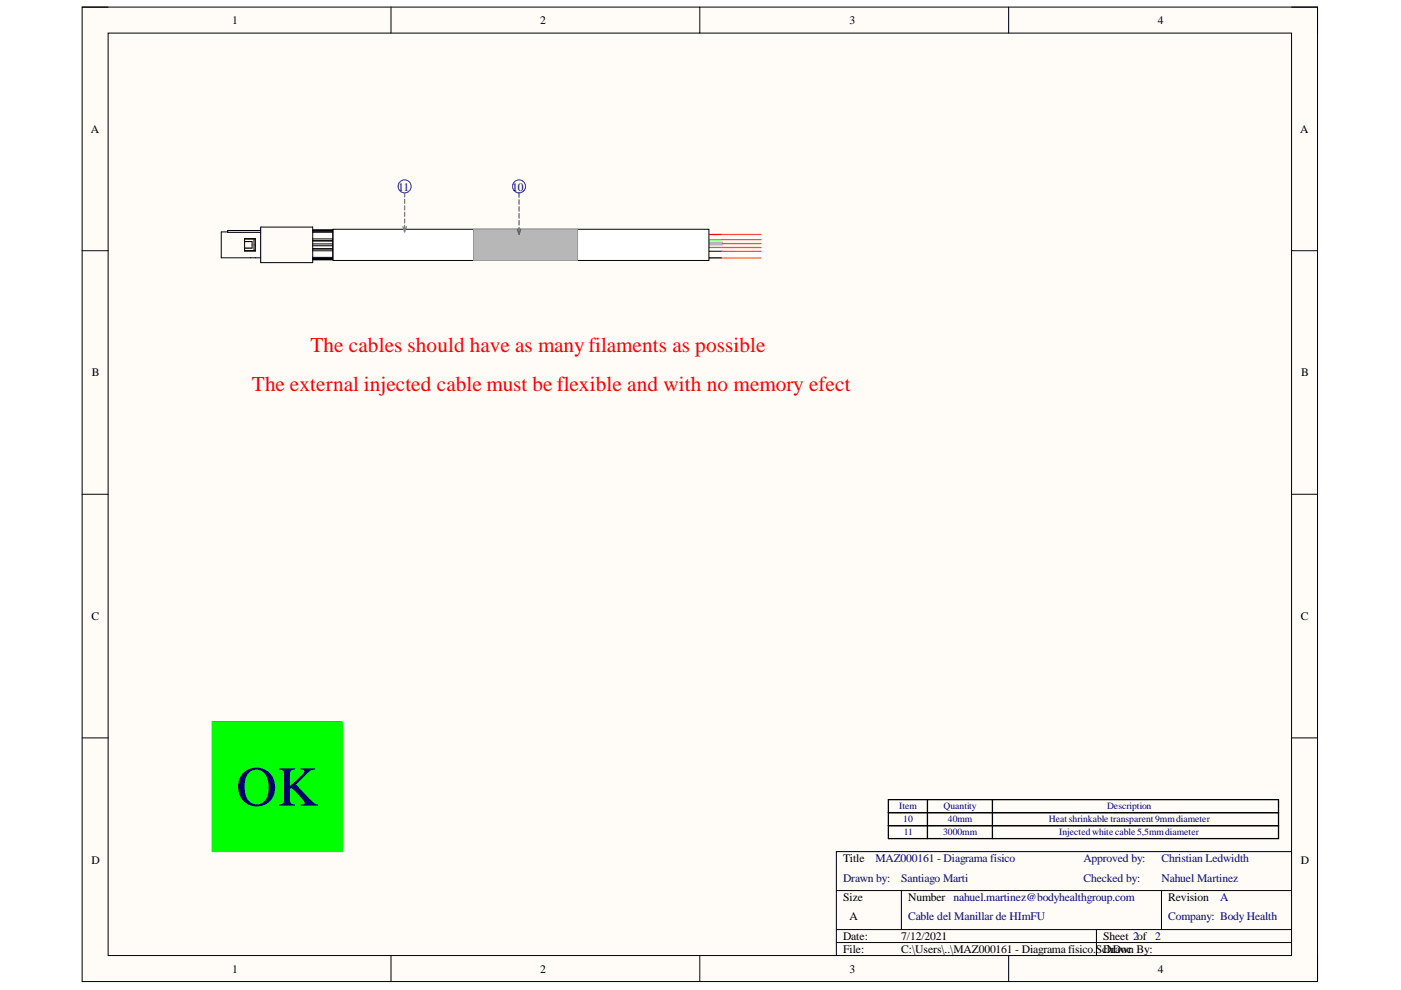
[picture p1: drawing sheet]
<svg xmlns="http://www.w3.org/2000/svg" width="297mm" height="210mm" viewBox="0 0 297 210" stroke-linecap="round" stroke-linejoin="round" font-family="sans-serif">
<path d="M17.4 1.5h261.9v206.6h-261.9z" fill-rule="evenodd" fill="#fffcf8"/>
<path d="M17.4 1.5h261.9v206.6h-261.9z" fill="none" stroke="#000" stroke-width=".21"/>
<path d="M22.9 7h250.9v195.6h-250.9z" fill-rule="evenodd" fill="#fffcf8"/>
<g fill="none" stroke="#000" stroke-width=".21">
<path d="M17.4 1.5h5.5M22.9 7h250.9v195.6h-250.9zM82.9 1.5v5.5M148.4 1.5v5.5M213.9 1.5v5.5M273.8 1.5h5.5v5.5M17.4 53.2h5.5M48.3 49.2h-1.4v5.5h8.4M51.9 53.2h2.2M51.9 50.6h2.2v2.6h-2.2zM51.9 50.7h2.2M51.9 51.2h1.5v1.4h-1.5"/>
<path d="M53.9 50.7v2.5M55.3 48.9h-7v.4h7M55.3 48.1h11v7.6h-11zM66.3 53.2h4.2M66.3 48.9h4.2M66.3 48.8h4.2v6.3h-4.2M66.3 50.7h4.2M66.3 49.3h4.2M66.3 52.8h4.2M66.3 54.8h4.2M66.3 54.9h4.2M66.3 51.7h4.2"/>
<path d="M66.3 52.1h4.2M66.3 49h4.2M66.3 51h4.2M66.3 54.6h4.2M66.3 52.7h4.2M66.3 51.1h4.2M273.8 53.2h5.5M17.4 104.8h5.5M273.8 104.8h5.5M17.4 156.5h5.5M273.8 156.5h5.5M177.3 188.8h96.5"/>
<path d="M177.3 197.1h96.5M177.3 199.8h96.5M191.1 188.8v8.3M232.5 197.1v5.5M246.3 188.8v8.3M273.8 180.6h-96.5v22M82.9 202.6v5.5M148.4 202.6v5.5M213.9 202.6v5.5M279.3 202.6v5.5"/>
</g>
<path d="M144.8 51.6h8.3" fill="none" stroke="#b7b7b7" stroke-width=".82"/>
<path d="M70.6 52.5h82.5" fill="none" stroke="#808080" stroke-width=".27"/>
<path d="M70.6 50.8h82.5" fill="none" stroke="#0f0" stroke-width=".27"/>
<path d="M153.1 49.7l-82.5 .3" fill="none" stroke="#f00" stroke-width=".27"/>
<path d="M70.6 53.3h82.5" fill="none" stroke="#503200" stroke-width=".27"/>
<path d="M75.9 53.3v1.4h77.2" fill="none" stroke="#000" stroke-width=".27"/>
<path d="M70.6 48.6h79.7v6.6h-79.7z" fill-rule="evenodd" fill="#fff"/>
<path d="M70.6 48.6h79.7v6.6h-79.7z" fill="none" stroke="#000" stroke-width=".21"/>
<path d="M153.1 49.7h8.2M153.1 50.8h8.2M153.1 51.6h8.2M153.1 52.5h8.2M153.1 53.3h8.2M153.1 54.7h8.2" fill="none" stroke="#f90" stroke-width=".27"/>
<path d="M103.8 50.8l.9-.5h.6h9.3a1.94 1.94 0 0 1 2.1 1.9 1.94 1.94 0 0 1-2.1 1.9h-9.3a1.92 1.92 0 0 1-1.9-1.1 1.92 1.92 0 0 1 .4-2.2z" fill="#fff"/>
<path d="M103.8 50.8l.9-.5h.6h9.3a1.94 1.94 0 0 1 2.1 1.9 1.94 1.94 0 0 1-2.1 1.9h-9.3a1.92 1.92 0 0 1-1.9-1.1 1.92 1.92 0 0 1 .4-2.2z" fill="none" stroke="#fff" stroke-width=".21"/>
<circle cx="85.8" cy="39.5" r="1.38" fill="none" stroke="#00f" stroke-width=".21"/>
<path d="M85.4 48.1l.4 1.1 .4-1.1M85.8 40.9v.9M85.8 42.3v.8M85.8 43.7v.8M85.8 45v.9M85.8 46.4v.9M85.8 47.8v.8" fill="none" stroke="#808080" stroke-width=".27"/>
<path d="M45 153h27.6v27.6h-27.6z" fill-rule="evenodd" fill="#0f0"/>
<path d="M45 153h27.6v27.6h-27.6z" fill="none" stroke="#0f0" stroke-width=".21"/>
<path d="M100.4 48.6h22.1v6.6h-22.1z" fill-rule="evenodd" fill="#b7b7b7"/>
<path d="M100.4 48.6h22.1v6.6h-22.1z" fill="none" stroke="#999" stroke-width=".21"/>
<circle cx="110.1" cy="39.5" r="1.38" fill="none" stroke="#00f" stroke-width=".21"/>
<path d="M109.7 48.6l.4 1.1 .3-1.1M110.1 40.9v.9M110.1 42.4v.9M110.1 43.8v1M110.1 45.3v.9M110.1 46.8v.9M110.1 48.2v1" fill="none" stroke="#646464" stroke-width=".27"/>
<path d="M188.4 169.5h82.7v8.3h-82.7zM188.4 172.3h82.7M188.4 175.1h82.7M196.6 169.5v8.3M210.4 169.5v8.3" fill="none" stroke="#000" stroke-width=".27"/>
<text font-size="11.9" fill="#000080" x="50.1" y="170.8">OK</text>
<g font-size="4.5" fill="#f00">
<text x="65.8" y="74.5">The cables should have as many filaments as possible</text>
<text x="53.4" y="82.8">The external injected cable must be flexible and with no memory efect</text>
</g>
<g font-size="2.5">
<text x="49.2" y="5.1">1</text>
<text x="114.5" y="5.1">2</text>
<text x="180.1" y="5.1">3</text>
<text x="245.5" y="5.1">4</text>
<text x="19.3" y="28.1">A</text>
<text x="275.7" y="28.1">A</text>
<text x="19.5" y="79.8">B</text>
<text x="275.9" y="79.8">B</text>
<text x="19.4" y="131.5">C</text>
<text x="275.8" y="131.5">C</text>
<text x="19.4" y="183.1">D</text>
<text x="178.7" y="182.8">Title</text>
<text x="275.8" y="183.1">D</text>
<text x="178.7" y="191">Size</text>
<text x="192.5" y="191">Number nahuel.martinez@bodyhealthgroup.com</text>
<text x="247.7" y="191">Revision</text>
<text x="180.1" y="195.2">A</text>
<text x="178.7" y="199.3">Date:</text>
<text x="178.7" y="202.1">File:</text>
<text x="191.1" y="199.3">7/12/2021</text>
<text x="191.1" y="202.1">C:\Users\..\MAZ000161 - Diagrama físico.ScDrawn By:</text>
<text x="233.9" y="199.3">Sheet 2of 2</text>
<text x="234.8" y="202.1">hDoc</text>
<text x="49.2" y="206.2">1</text>
<text x="114.5" y="206.2">2</text>
<text x="180.1" y="206.2">3</text>
<text x="245.5" y="206.2">4</text>
</g>
<g font-size="2.5" fill="#000080">
<text x="84.4" y="40.4">11</text>
<text x="108.6" y="40.4">10</text>
<text x="185.6" y="182.8">MAZ000161 - Diagrama físico</text>
<text x="229.8" y="182.8">Approved by:</text>
<text x="246.2" y="182.8">Christian Ledwidth</text>
<text x="178.7" y="187">Drawn by:</text>
<text x="191.1" y="187">Santiago Marti</text>
<text x="229.8" y="187">Checked by:</text>
<text x="246.2" y="187">Nahuel Martinez</text>
<text x="258.7" y="191">A</text>
<text x="192.5" y="195.2">Cable del Manillar de HImFU</text>
<text x="247.7" y="195.2">Company: Body Health</text>
</g>
<g font-size="2" fill="#000080">
<text x="190.7" y="171.6">Item</text>
<text x="200.1" y="171.6">Quantity</text>
<text x="234.7" y="171.6">Description</text>
<text x="191.5" y="174.4">10</text>
<text x="191.6" y="177.1">11</text>
<text x="200" y="177.1">3000mm</text>
<text x="201" y="174.4">40mm</text>
<text x="222.4" y="174.4">Heat shrinkable transparent 9mmdiameter</text>
<text x="224.6" y="177.1">Injectedwhite cable 5,5mmdiameter</text>
</g>
</svg>
